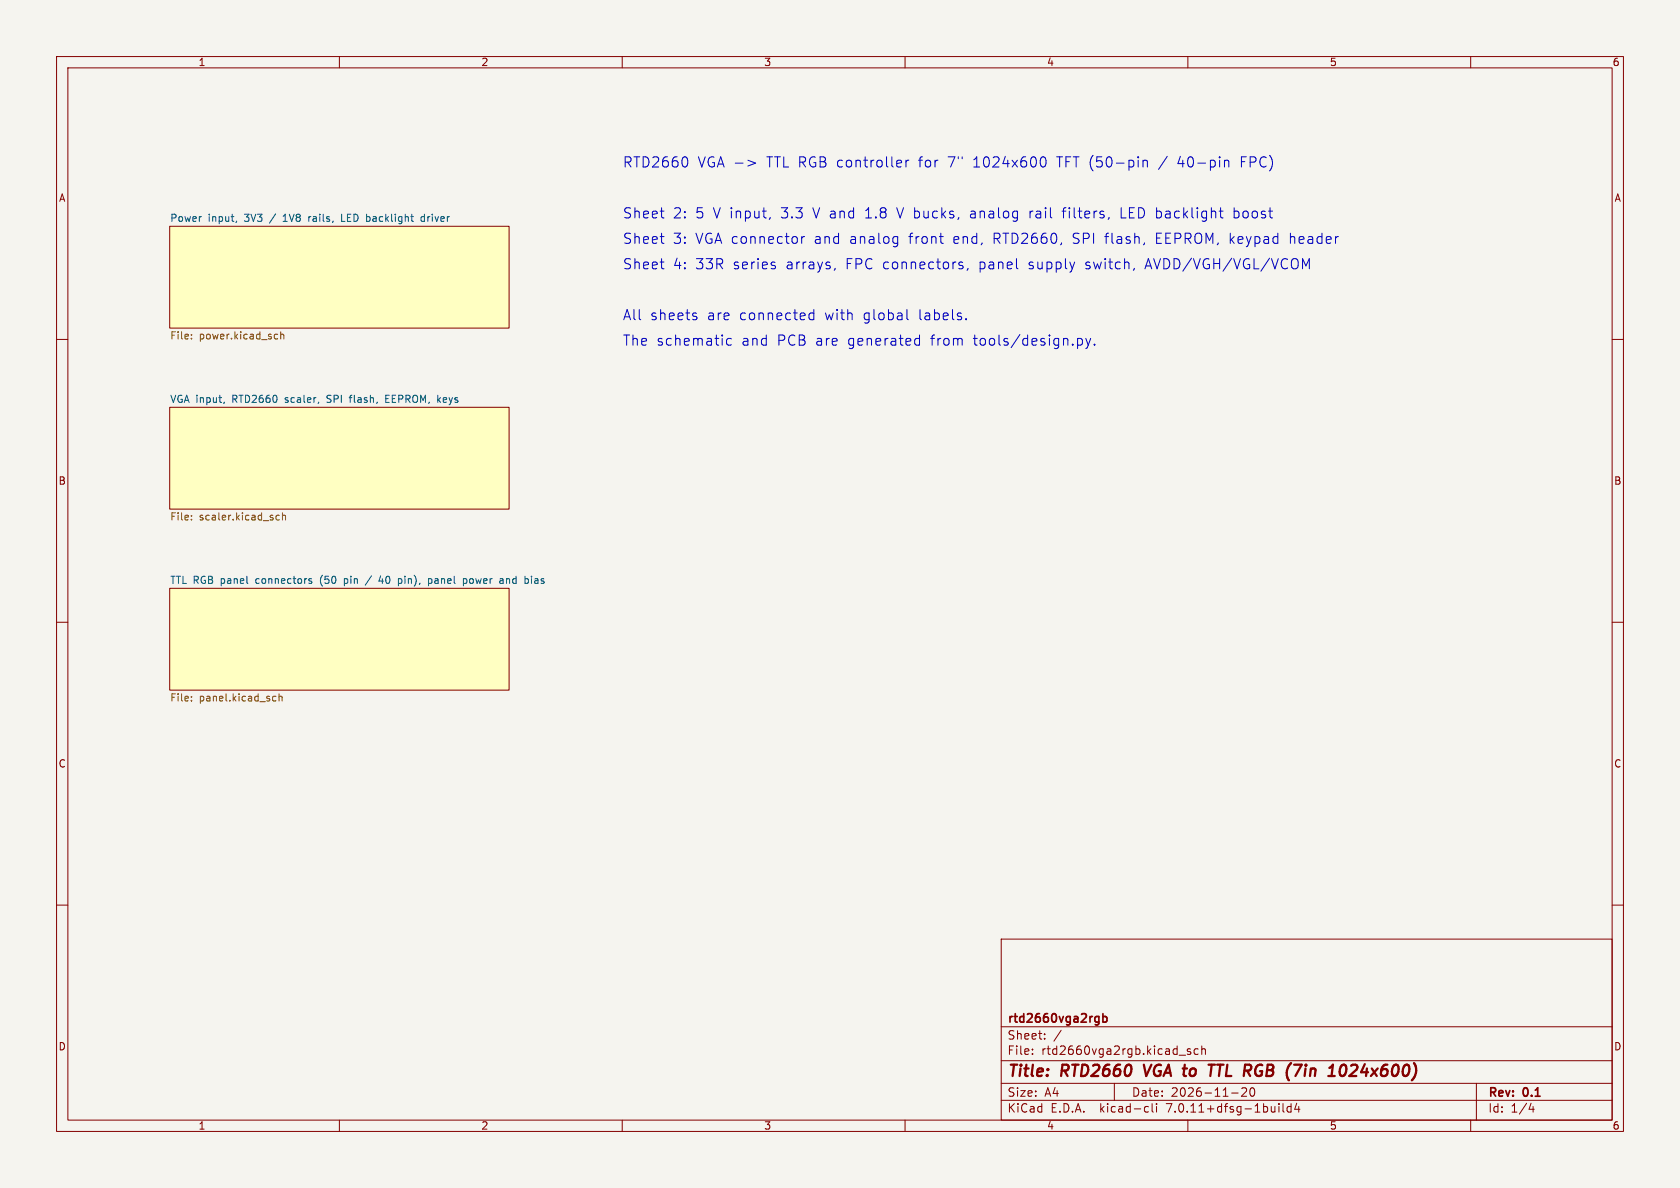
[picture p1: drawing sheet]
<svg xmlns="http://www.w3.org/2000/svg" width="297mm" height="210mm" viewBox="0 0 297 210" stroke-linecap="round" stroke-linejoin="round" font-family="sans-serif">
<path d="M0 0h297v210h-297z" fill="#f5f4ef" stroke="#f5f4ef" stroke-width=".18"/>
<g fill="none" stroke="#840000" stroke-width=".18">
<path d="M10 10h277v190h-277zM12 12h273v186h-273zM60 10v2M110 10v2M160 10v2M210 10v2M260 10v2M30 40h60v18h-60zM10 60h2M285 60h2M30 72h60v18h-60zM10 110h2"/>
<path d="M30 104h60v18h-60zM285 110h2M10 160h2M285 160h2M177 166h108v32h-108zM60 198v2M110 198v2M160 198v2M177 194.5h108M177 191.5h108M177 187.5h108M177 181.5h108"/>
<path d="M182.5 186.3v.1M182.5 185.5v.1M184.7 183.6v.1M184.7 182.8v.1M187.6 182.1l-1.3 2M197 191.5v3M202.6 195.6l.4 .1M203 196.5l-.4 .1M203.7 195.1v1.3l.2 .2M204.5 195.1v.1M204.5 195.6v1M208.5 186.5h1.1"/>
<path d="M210 198v2M210.5 185.5l-.4-.1-.2 .2 .1 .2 .5 .2v.3h-.6M211.8 185.5l-.4-.1-.3 .3v.4l.1 .2h.6M212.5 185.5l.2-.1 .3 .1 .1 .9M212.5 184.9v1.5M217.7 193.2h1.2M219.5 192.4l.6-.1 .2 .1 .1 .3-.9 1.1h.9M221.2 192.4l.1-.1a.81 .81 0 0 1 .6 .6 .81 .81 0 0 1-.3 .8l-.1 .1a.81 .81 0 0 1-.6-.6 .81 .81 0 0 1 .3-.8zM226.1 195.1v.1M226.1 195.6v1M226.8 195.1v1.3l.2 .2M228.2 195.7l-.4-.1-.3 .3v.4l.2 .2h.5"/>
<path d="M228.2 195.1v1.5M229.2 195l-.3 1.1h.9M229.6 195.6v1M260 198v2M261 191.5v6.5M270.7 195l-.4 1.1h.9M271 195.6v1"/>
</g>
<path d="M202.2 188.2l.4 2M213.6 188.2h1.2M215.2 188.2h1.1M215.7 188.2l-.2 2M230.8 188.9l-.2 1.3M237.3 188.3a.44 .44 0 0 1 .7 .3 1.31 1.31 0 0 1-.6 1.6M239.6 188.2h-.4l-.3 .2M239.8 189.1l-1.3 1.1h1.3" fill="none" stroke="#840000" stroke-width=".4"/>
<path d="M194.1 179.7l.2 .1M194.3 179.7l-.1 1.3M195 179.2v1.5M195 179.8l.4-.1 .3 .3v.4l-.1 .2h-.6M194.3 180.6l-.2 .1" fill="none" stroke="#840000" stroke-width=".3"/>
<g fill="#ffffc2" stroke="#ffffc2" stroke-width=".18">
<path d="M30 40h60v18h-60z"/>
<path d="M30 72h60v18h-60z"/>
<path d="M30 104h60v18h-60z"/>
</g>
<g fill="none" stroke="#006464" stroke-width=".18">
<path d="M41.8 39.1l-.1 .2M50.1 39.1h.7M50.2 38.2h-.1M54.6 38.3v.8M54.8 38.3l-.2 .2M60.4 37.9v1.2h.6M75 38.4l-.3-.1-.3 .2 .1 .6h.5M75 37.9v1.2M39.7 71.1l-.2 .2M61.7 70.3h.5M62 69.9l-.1 1.2M68.2 70.5h.4"/>
<path d="M68.8 69.9h-.6v1.2h.6M54.7 102.7l.4 .1v.2l-.1 .1h-.4M54.7 102.4h.4M60.9 102.3v1.3M60.9 103.1h.1M61 102.3l-.1 .1M65.7 101.8l-1.1 1.6M67.3 101.8l-.3 .9h.8M70.6 102.3l.3 .1 .1 .1v.5l-.4 .1M75.8 102.4l.3-.1 .3 .2-.2 .6h-.4M75.8 102.3v1.3M81.9 102.4l.4-.1 .2 .2-.1 .6h-.5"/>
<path d="M83.1 102.4v.6M89.5 102.3v.8M89.7 102.3l-.2 .1M94 101.9v.1M94 102.3v.8"/>
</g>
<g fill="none" stroke="#725600" stroke-width=".18">
<path d="M33.8 59.8v.1M33.8 59.1v.2M48.7 59.1h.4M49.1 59.9h-.4M49.6 59.2l.2-.1h.3l.1 .8M49.6 58.7v1.2M33.8 91.1v.2M33.8 91.8v.1M48.8 91.7l.2 .2h.4M49.4 91.1h-.4l-.2 .2M49.9 91.2l.2-.1h.3l.1 .8M49.9 90.7v1.2"/>
<path d="M33.8 123.1v.2M33.8 123.8v.1M48.3 123.9h.5M48.3 123.1h.5M49.3 123.2l.2-.1h.3l.1 .8M49.3 122.7v1.2"/>
</g>
<g fill="none" stroke="#0000c2" stroke-width=".18">
<path d="M116.7 37.3h.7M117.2 38.5h.2M121.5 28.1v1.1M132.2 28.3l1.4 .5-1.4 .6M136.2 38.4l-.2 .4M159.1 28.3l.2 .1 .1 .4-.9 .1M159.3 29.4l-.2 .1M160.2 28.3v1.2M160.7 28.3l-.4 .1-.1 .3M184.2 27.8a.43 .43 0 0 1 .6 .3 .93 .93 0 0 1-.5 1.4l-.1-.1M187.8 37.3h.6M198.2 36.7v1.8h.9"/>
<path d="M202.1 28.5a.45 .45 0 0 1 .7 .1v.9M202.1 28.3v1.2M215.5 37.3h.7M216 38.5h.2M216.6 28.4h.6v1.1M218.2 38.4l.5 .1M218.2 36.7v1.8M218.7 37.3l-.5 .1M219.5 28.6h.6M220.3 27.7h-.8v1.8M116.7 41.8h.7M116.7 46.3h.7"/>
<path d="M117.2 43h.2M117.2 47.5h.2M123 55.9l.2 .3-.2 .3M123 55.3l.1 .1M129.3 59.9l-.5-.1-.4 .4v.5l.2 .2h.7M141.7 41.8v1.2M142.2 41.8l-.3 .1-.2 .3M143 56.2l.4 .3 .5-.1M143.9 54.7v1.8M143.9 55.4l-.5-.1-.4 .4M147.6 47.4l-.1 .4M158.5 41.8l.2 .1"/>
<path d="M158.7 41.8l-.1 1.7M158.7 42.9l-.2 .1M160.3 54.7v1.6l.3 .2M162 59.8l.6 .1M162.6 59.2v1.8M169.8 46.3l.4 .1M169.8 46.9l.4 .1 .1 .3-.3 .2h-.3M170.8 56.4v.1M171.1 47.4l-.1 .4M190.5 59.9l.5-.1 .4 .4v.5l-.2 .2h-.7M192 59.8l.4 1.2M192.8 59.8l-.4 1.2"/>
<path d="M228.1 41.2v1.8M228.2 41.9l-.1 .1M230.3 45.7l.6 1.3 .6-1.3v1.8M162.6 60.9l-.6 .1M192.4 61l-.2 .5-.2 .1M193.5 60.9v.1"/>
</g>
<g font-size="2.8" fill="#840000">
<text x="178" y="190.9">Title:</text>
<text x="187.7" y="190.9">RTD2660</text>
<text x="203.1" y="190.9">VGA to</text>
<text x="216.2" y="190.9">TTL RGB</text>
<text x="231.5" y="190.9">(7in</text>
<text x="239.8" y="190.9">1024x600)</text>
</g>
<g font-size="2.5" fill="#0000c2">
<text x="110" y="29.8">RTD2660</text>
<text x="123.3" y="29.8">VGA -&gt;</text>
<text x="135.6" y="29.8">TTL RGB controller</text>
<text x="162.7" y="29.8">for</text>
<text x="167.9" y="29.8">7&quot;</text>
<text x="172.5" y="29.8">1024x600</text>
<text x="187.4" y="29.8">TFT (50-pin</text>
<text x="205.6" y="29.8">/</text>
<text x="209" y="29.8">40-pin</text>
<text x="220.2" y="29.8">FPC)</text>
<text x="110" y="38.7">Sheet</text>
<text x="118.9" y="38.7">2:</text>
<text x="123" y="38.7">5</text>
<text x="126.1" y="38.7">V input,</text>
<text x="138.3" y="38.7">3.3</text>
<text x="144" y="38.7">V and</text>
<text x="153.4" y="38.7">1.8</text>
<text x="159.1" y="38.7">V bucks,</text>
<text x="172.2" y="38.7">analog</text>
<text x="182.7" y="38.7">rail</text>
<text x="188.7" y="38.7">filters,</text>
<text x="199" y="38.7">LED backlight</text>
<text x="219.2" y="38.7">boost</text>
<text x="110" y="43.3">Sheet</text>
<text x="110" y="47.7">Sheet</text>
<text x="118.9" y="43.3">3:</text>
<text x="118.9" y="47.7">4:</text>
<text x="123" y="43.3">VGA connector</text>
<text x="123" y="47.7">33R</text>
<text x="129.7" y="47.7">series</text>
<text x="139.1" y="47.7">arrays,</text>
<text x="144.1" y="43.3">and</text>
<text x="149.7" y="47.7">FPC connectors,</text>
<text x="150.4" y="43.3">analog</text>
<text x="161" y="43.3">front</text>
<text x="168.9" y="43.3">end,</text>
<text x="173.4" y="47.7">panel</text>
<text x="176" y="43.3">RTD2660,</text>
<text x="182.3" y="47.7">supply</text>
<text x="190.2" y="43.3">SPI</text>
<text x="192.4" y="47.7">switch,</text>
<text x="196" y="43.3">flash,</text>
<text x="203.1" y="47.7">AVDD/VGH/VGL/VCOM</text>
<text x="205" y="43.3">EEPROM, keypad</text>
<text x="228.9" y="43.3">header</text>
<text x="110" y="56.7">All</text>
<text x="114.9" y="56.7">sheets</text>
<text x="125" y="56.7">are</text>
<text x="130.8" y="56.7">connected</text>
<text x="146" y="56.7">with</text>
<text x="152.8" y="56.7">global</text>
<text x="162.7" y="56.7">labels.</text>
<text x="110" y="61.3">The schematic</text>
<text x="131.1" y="61.3">and</text>
<text x="137.5" y="61.3">PCB are</text>
<text x="150.1" y="61.3">generated</text>
<text x="164.8" y="61.3">from</text>
<text x="172.5" y="61.3">tools/design.py.</text>
</g>
<g font-size="2.1" fill="#840000">
<text x="178" y="184">Sheet:</text>
<text x="178" y="181.2">rtd2660vga2rgb</text>
<text x="178" y="186.7">File:</text>
<text x="184.1" y="186.7">rtd2660vga2rgb.kicad_sch</text>
<text x="178" y="196.9">KiCad</text>
<text x="178" y="194.1">Size:</text>
<text x="184.7" y="194.1">A4</text>
<text x="185.7" y="196.9">E.D.A.</text>
<text x="194.6" y="196.9">kicad-cli</text>
<text x="200" y="194.1">Date:</text>
<text x="206.5" y="196.9">7.0.11+dfsg-1build4</text>
<text x="207" y="194.1">2026-11-20</text>
<text x="263" y="194.3">Rev:</text>
<text x="263" y="196.9">Id:</text>
<text x="267.1" y="196.9">1/4</text>
<text x="269.4" y="194.3">0.1</text>
</g>
<g font-size="1.8" fill="#840000">
<text x="35" y="11.9">1</text>
<text x="85" y="11.9">2</text>
<text x="135" y="11.9">3</text>
<text x="185" y="11.9">4</text>
<text x="235" y="11.9">5</text>
<text x="285" y="11.9">6</text>
<text x="10.3" y="35.9">A</text>
<text x="285.3" y="35.9">A</text>
<text x="10.3" y="85.9">B</text>
<text x="285.3" y="85.9">B</text>
<text x="10.3" y="135.9">C</text>
<text x="285.3" y="135.9">C</text>
<text x="10.3" y="185.9">D</text>
<text x="285.3" y="185.9">D</text>
<text x="35" y="199.9">1</text>
<text x="85" y="199.9">2</text>
<text x="135" y="199.9">3</text>
<text x="185" y="199.9">4</text>
<text x="235" y="199.9">5</text>
<text x="285" y="199.9">6</text>
</g>
<g font-size="1.8" fill="#006464">
<text x="30" y="39.3">Power</text>
<text x="36.8" y="39.3">input,</text>
<text x="43.3" y="39.3">3V3</text>
<text x="48" y="39.3">/</text>
<text x="50.5" y="39.3">1V8</text>
<text x="55.2" y="39.3">rails,</text>
<text x="61.2" y="39.3">LED backlight</text>
<text x="75.7" y="39.3">driver</text>
<text x="30" y="71.3">VGA input,</text>
<text x="41.2" y="71.3">RTD2660</text>
<text x="50.7" y="71.3">scaler,</text>
<text x="58.3" y="71.3">SPI</text>
<text x="62.5" y="71.3">flash,</text>
<text x="69" y="71.3">EEPROM, keys</text>
<text x="30" y="103.3">TTL RGB panel</text>
<text x="45.5" y="103.3">connectors</text>
<text x="57.1" y="103.3">(50</text>
<text x="61.5" y="103.3">pin</text>
<text x="68.1" y="103.3">40</text>
<text x="71.7" y="103.3">pin),</text>
<text x="77.2" y="103.3">panel</text>
<text x="83.6" y="103.3">power</text>
<text x="90.2" y="103.3">and</text>
<text x="94.8" y="103.3">bias</text>
</g>
<g font-size="1.8" fill="#725600">
<text x="30" y="60.3">File:</text>
<text x="35.2" y="60.3">power.kicad_sch</text>
<text x="30" y="92.3">File:</text>
<text x="35.2" y="92.3">scaler.kicad_sch</text>
<text x="30" y="124.3">File:</text>
<text x="35.2" y="124.3">panel.kicad_sch</text>
</g>
</svg>
